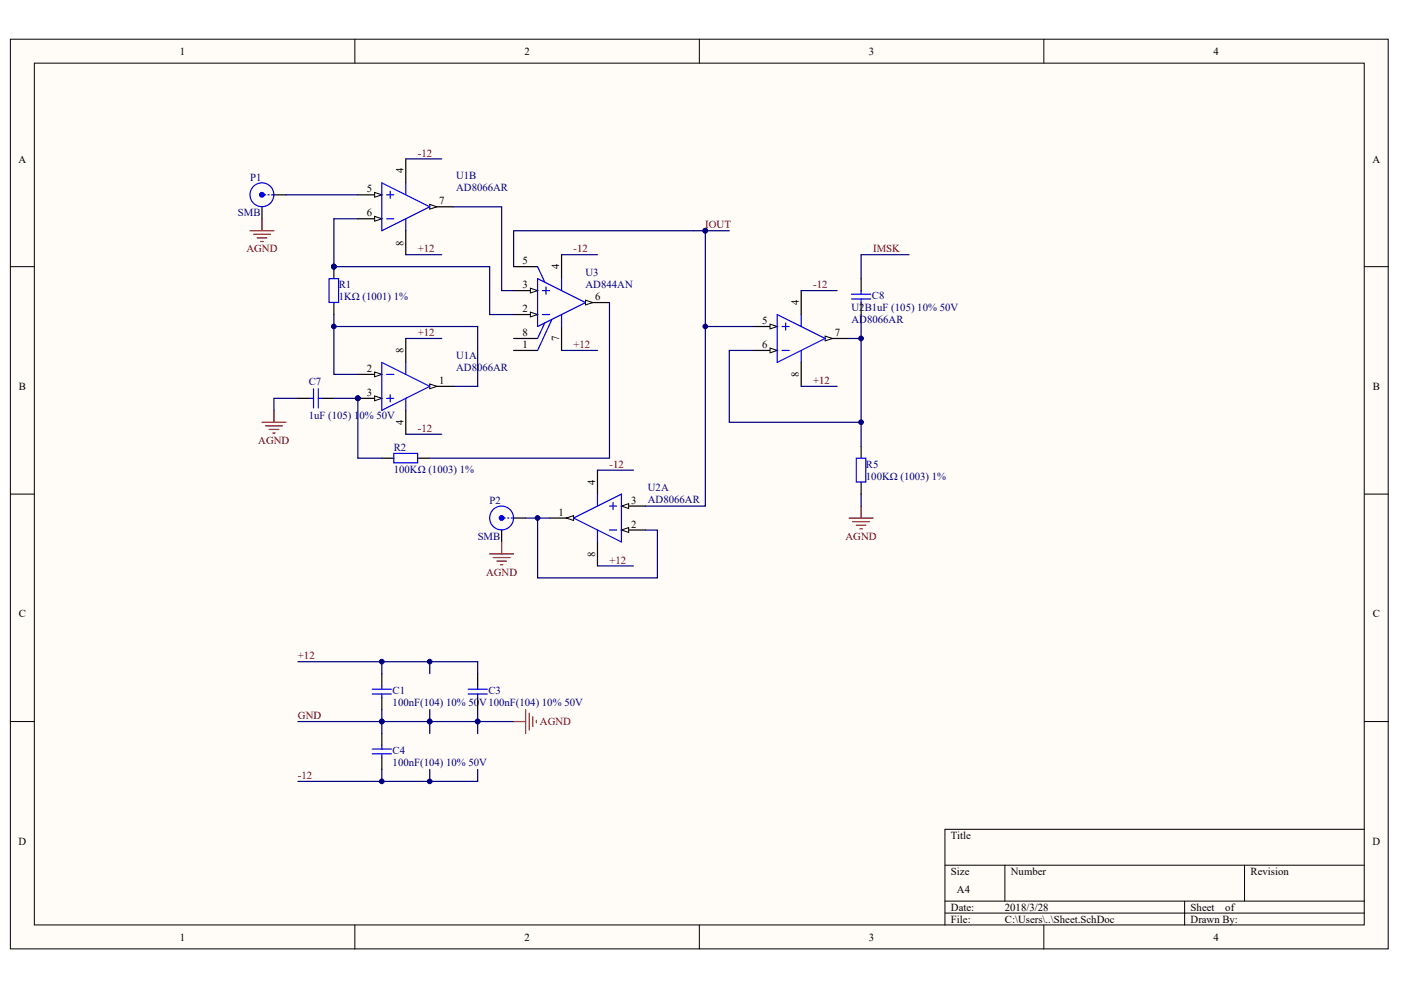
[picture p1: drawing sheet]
# Altium project PCB_cap.PrjPCB
1 sheet, 13 parts. Net scope: global (net labels, ports and power ports of the same name join across sheets).
Board file: PCB.PcbDoc

## Sheet Sheet.SchDoc
size A4

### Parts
C1  100nF(104) 10% 50V  [LC-0805_C]
C3  100nF(104) 10% 50V  [LC-0805_C]
C4  100nF(104) 10% 50V  [LC-0805_C]
C7  1uF (105) 10% 50V  [LC-0805_C]
C8  1uF (105) 10% 50V  [LC-0805_C]
P1  SMB  [SMB_V-RJ45]
P2  SMB  [SMB_V-RJ45]
R1  1KΩ (1001) ±1%  [LC-0805_R]
R2  100KΩ (1003) ±1%  [LC-0805_R]
R5  100KΩ (1003) ±1%  [LC-0805_R]
U1  AD8066AR  [ADI-R-8_N]  (parts A,B of 2)
U2  AD8066AR  [ADI-R-8_N]  (parts A,B of 2)
U3  AD844AN  [ADI-N-8]

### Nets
GND: C1.1 C3.1 C4.2 C7.1 P1.2(Y) P2.2(Y) R5.1  [also labelled AGND]
+12: C1.2 C3.2 U1.8(+VS) U2.8(+VS) U3.7(+VS)
-12: C4.1 U1.4(-VS) U2.4(-VS) U3.4(-VS)
IMSK: C8.2
IOUT: U2.3(+IN_1) U2.5(+IN_2) U3.5(TZ)
NetC7_2: C7.2 R2.1 U1.3(+IN_1)
NetC8_1: C8.1 R5.2 U2.6(-IN_2) U2.7(VOUT_2)
NetP1_1: P1.1(X) U1.5(+IN_2)
NetP2_1: P2.1(X) U2.1(VOUT_1) U2.2(-IN_1)
NetR1_1: R1.1 U1.1(VOUT_1) U1.2(-IN_1)
NetR1_2: R1.2 U1.6(-IN_2) U3.2(-IN)
NetR2_2: R2.2 U3.6(OUTPUT)
NetU1_7: U1.7(VOUT_2) U3.3(+IN)

Not connected (* = marked no-connect by the designer): U3 1(NULL) 8(NULL)
